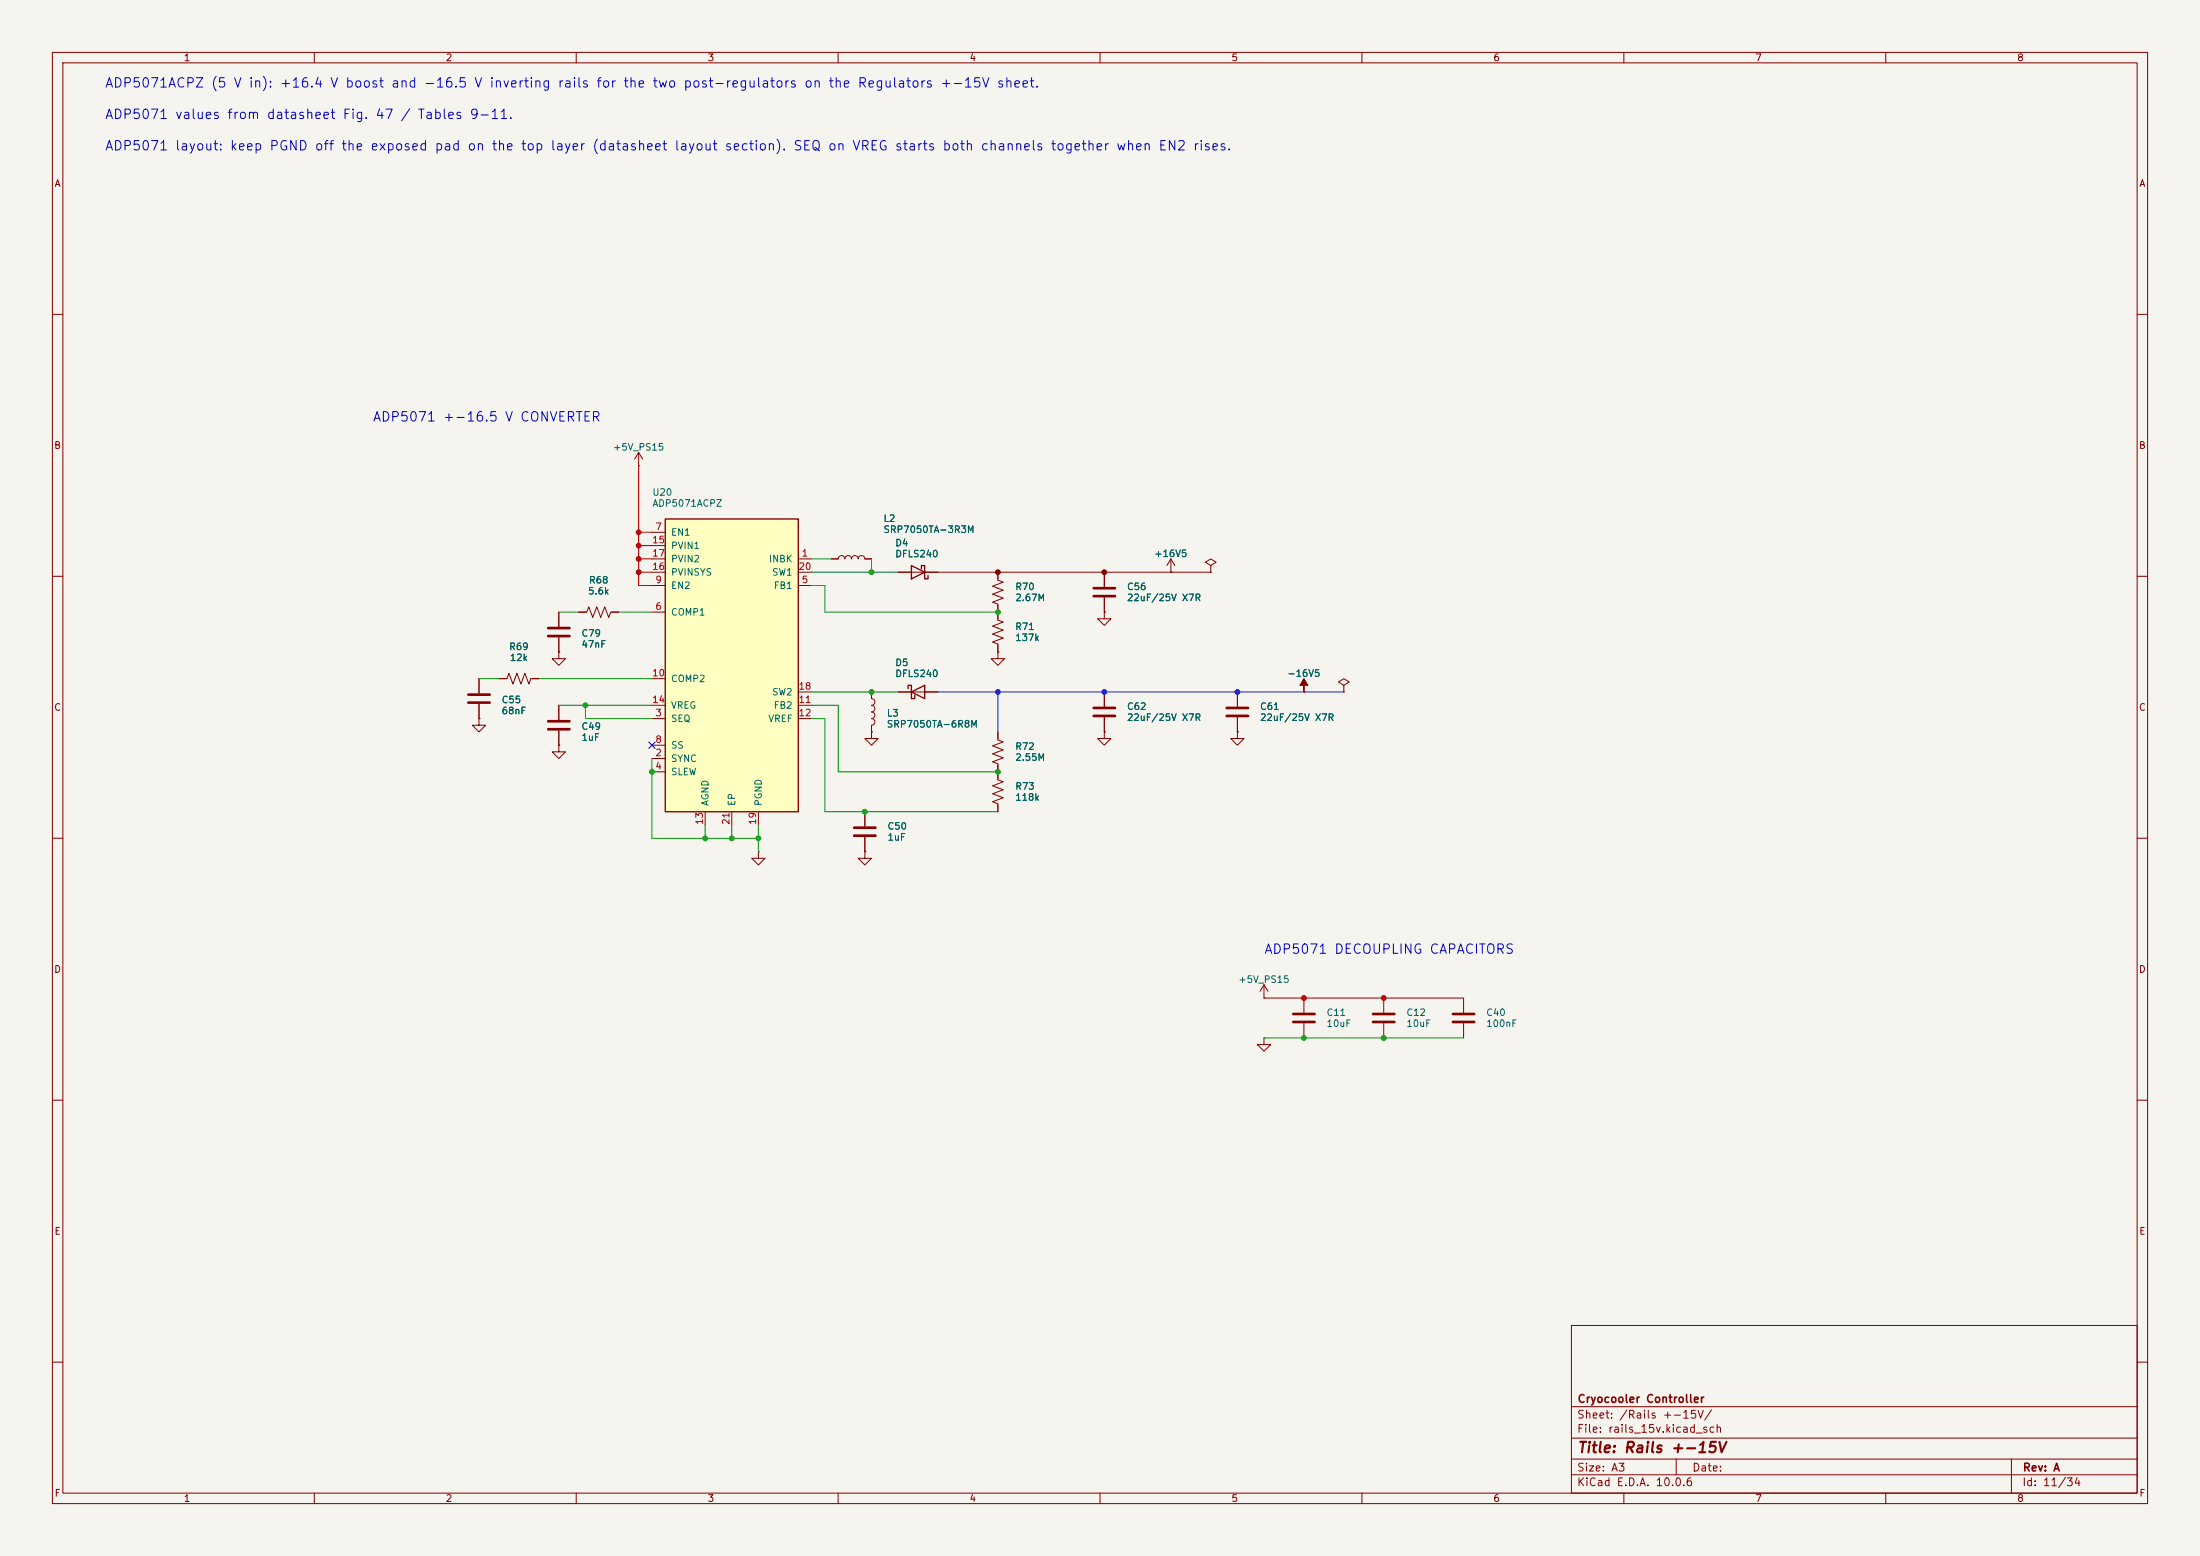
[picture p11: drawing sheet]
<svg xmlns="http://www.w3.org/2000/svg" width="420mm" height="297mm" viewBox="0 0 420 297" stroke-linecap="round" stroke-linejoin="round" font-family="sans-serif">
<path d="M0 0h420v297h-420z" fill="#f5f4ef" stroke="#f5f4ef" stroke-width=".19"/>
<g fill="none" stroke="#840000" stroke-width=".19">
<path d="M10 10h400v277h-400zM12 12h396v273h-396zM60 10v2M110 10v2M160 10v2M210 10v2M260 10v2M310 10v2M360 10v2M10 60h2M408 60h2M121.9 88.9h.1"/>
<path d="M121.9 86.4l-.7 1.2M121.9 86.4l.8 1.2M121.9 86.4v2.5M10 110h2M106.7 116.8v2.8M110.5 116.8h1.5l.4-1 .8 2.1 .7-2.1 .8 2.1 .7-2.1 .8 2.1 .4-1.1h1.5M158.7 106.7h1.3a.64 .64 0 0 1 .7-.7 .64 .64 0 0 1 .6 .7 .64 .64 0 0 1 .6-.7 .64 .64 0 0 1 .7 .7 .64 .64 0 0 1 .6-.7 .64 .64 0 0 1 .6 .7 .64 .64 0 0 1 .7-.7 .64 .64 0 0 1 .6 .7h1.3M171.4 109.2h7.7M190.5 109.2v1.5l1 .4-2 .8 2 .7-2 .8 2 .8-2 .7 1 .4v3.1l1 .3-2 .8 2 .8-2 .7 2 .8-2 .8 1 .3v1.6M223.5 109.2h.1M223.5 106.7l-.7 1.3M223.5 106.7l.8 1.3"/>
<path d="M223.5 106.7v2.5M231.1 108l1.1-.7-1.1-.6-1 .6 1 .7v1.2M231.1 109.2h.1M408 110h2M91.4 137.2v1.2h1.3l-1.3 1.3-1.2-1.3h1.2M91.4 137.2h.1M91.4 129.5v2.8M91.4 134.4v2.8M95.2 129.5h1.6l.4-1 .7 2.1 .8-2.1 .7 2.1 .8-2.1 .8 2.1 .3-1.1h1.6M106.7 124.5v1.2h1.2l-1.2 1.3-1.3-1.3h1.3M106.7 124.5h.1M106.7 121.7v2.8"/>
<path d="M106.7 134.6v2.8M106.7 139.4v2.8M166.4 132.1v1.3a.64 .64 0 0 1 .6 .6 .64 .64 0 0 1-.6 .6 .64 .64 0 0 1 .6 .7 .64 .64 0 0 1-.6 .6M166.4 135.9a.64 .64 0 0 1 .6 .6 .64 .64 0 0 1-.6 .7 .64 .64 0 0 1 .6 .6 .64 .64 0 0 1-.6 .6v1.3M166.4 139.7v1.3h1.2l-1.2 1.2-1.3-1.2h1.3M166.4 139.7h.1M171.4 132.1h7.7M190.5 124.5v1.2h1.3l-1.3 1.3-1.3-1.3h1.3M190.5 124.5h.1M190.5 139.7v1.5l1 .4-2 .8 2 .7-2 .8 2 .8-2 .7 1 .4v3l1 .4-2 .8 2 .7-2 .8 2 .8-2 .7 1 .4v1.5M10 160h2M106.7 142.2v1.3h1.2l-1.2 1.3-1.3-1.3h1.3"/>
<path d="M106.7 142.2h.1M165.1 154.9v2.8M165.1 159.8v2.8M408 160h2M10 210h2M408 210h2M300 253h108v32h-108zM10 260h2M300 278.5h108M300 274.5h108M300 268.5h108M320 278.5v3"/>
<path d="M384 278.5v6.5M408 260h2M60 285v2M110 285v2M160 285v2M210 285v2M260 285v2M300 281.5h108M310 285v2M360 285v2"/>
</g>
<path d="M104.6 119.9h4.1M89.4 132.6h4.1M89.4 134.1h4.1M104.6 121.4h4.1M104.6 137.7h4.1M104.6 139.2h4.1M163.1 158h4M163.1 159.5h4" fill="none" stroke="#840000" stroke-width=".51"/>
<path d="M174 108l2.5 1.2-2.5 1.3zM175.9 108.6v-.6h.6v2.5h.7v-.6M173.4 131.4v-.6h.6v2.6h.6v-.7M174 132.1l2.5-1.3v2.6z" fill="none" stroke="#840000" stroke-width=".25"/>
<path d="M127 99.1h25.4v55.8h-25.4z" fill="#ffffc2"/>
<path d="M127 99.1h25.4v55.8h-25.4z" fill="none" stroke="#840000" stroke-width=".25"/>
<g fill="none" stroke="#840000" stroke-width=".19">
<path d="M106.7 116.8v2.8M110.5 116.8h1.3M116.8 116.8h1.3M124.5 106.7h2.5M124.5 111.8h2.5M124.5 116.8h2.5M124.5 101.6h2.5M124.5 104.1h2.5M124.5 109.2h2.5M152.4 106.7h2.5M152.4 111.8h2.5M152.4 109.2h2.5"/>
<path d="M158.7 106.7h1.3M165.1 106.7h1.3M171.4 109.2h2.6M176.5 109.2h2.6M190.5 109.2v1.3M190.5 115.6v2.5M210.8 116.8v1.3h1.3l-1.3 1.3-1.3-1.3h1.3M210.8 116.8h.1M210.8 109.2v2.8M210.8 114v2.8M223.5 109.2h.1M91.4 137.2h.1"/>
<path d="M91.4 129.5v2.8M91.4 134.4v2.8M95.2 129.5h1.3M101.6 129.5h1.3M106.7 124.5h.1M106.7 121.7v2.8M106.7 134.6v2.8M106.7 139.4v2.8M124.5 137.2h2.5M124.5 129.5h2.5M124.5 134.6h2.5M152.4 137.2h2.5"/>
<path d="M152.4 134.6h2.5M152.4 132.1h2.5M166.4 139.7h.1M166.4 132.1v1.3M166.4 138.4v1.3M171.4 132.1h2.6M176.5 132.1h2.6M190.5 124.5h.1M190.5 123.2v1.3M190.5 139.7v1.3M210.8 139.7v1.3h1.3l-1.3 1.2-1.3-1.2h1.3M210.8 139.7h.1"/>
<path d="M210.8 132.1v2.8M210.8 136.9v2.8M236.2 139.7v1.3h1.3l-1.3 1.2-1.3-1.2h1.3M236.2 139.7h.1M236.2 132.1v2.8M236.2 136.9v2.8M248.9 132.1h.1M256.5 130.8l1.1-.6-1.1-.7-1 .7 1 .6v1.3M256.5 132.1h.1M106.7 142.2h.1M124.5 144.8h2.5M124.5 147.3h2.5"/>
<path d="M124.5 142.2h2.5M134.6 154.9v2.6M139.7 154.9v2.6M144.8 154.9v2.6M165.1 154.9v2.8M165.1 159.8v2.8M190.5 146.1v2.5M190.5 153.7v1.2M144.8 162.6v1.2h1.2l-1.2 1.3-1.3-1.3h1.3M144.8 162.6h.1M165.1 162.6v1.2h1.3l-1.3 1.3-1.3-1.3h1.3M165.1 162.6h.1"/>
<path d="M241.3 198.1v1.3h1.3l-1.3 1.3-1.3-1.3h1.3M241.3 198.1h.1M241.3 190.5h.1M241.3 188l-.8 1.2M241.3 188l.8 1.2M241.3 188v2.5M248.9 190.5v2.8M248.9 195.3v2.8M264.2 190.5v2.8M264.2 195.3v2.8M279.4 190.5v2.8M279.4 195.3v2.8"/>
</g>
<path d="M208.8 112.3h4.1M208.8 113.8h4.1M208.8 135.1h4.1M208.8 136.7h4.1M234.2 135.1h4.1M234.2 136.7h4.1M246.9 193.5h4.1M246.9 195.1h4.1M262.1 193.5h4.1M262.1 195.1h4.1M277.4 193.5h4M277.4 195.1h4" fill="none" stroke="#840000" stroke-width=".51"/>
<path d="M248.9 129.5l.8 1.3h-.8v1.3v-1.3h-.7z" fill="#840000" stroke="#840000" stroke-width=".19"/>
<g fill="none" stroke="#009600" stroke-width=".19">
<path d="M106.7 116.8h3.8M118.1 116.8h6.4M154.9 111.8h2.6v5h33M154.9 109.2h16.5M154.9 106.7h3.8M166.4 106.7v2.5M91.4 129.5h3.8M102.9 129.5h21.6M106.7 134.6h17.8M111.8 134.6v2.6h12.7M154.9 132.1h16.5M154.9 137.2h2.6v17.7h33"/>
<path d="M154.9 134.6h5.1v12.7h30.5M124.5 144.8v15.2h20.3M134.6 157.5v2.5M139.7 157.5v2.5M144.8 157.5v5.1M241.3 198.1h38.1"/>
</g>
<path d="M179.1 109.2h52" fill="none" stroke="#820000" stroke-width=".19"/>
<path d="M179.1 132.1h77.4M190.5 132.1v7.6" fill="none" stroke="#003cc8" stroke-width=".19"/>
<path d="M121.9 88.9v22.9h2.6M121.9 106.7h2.6M121.9 101.6h2.6M121.9 104.1h2.6M121.9 109.2h2.6M241.3 190.5h38.1" fill="none" stroke="#c80000" stroke-width=".19"/>
<path d="M123.9 141.6l1.2 1.2M125.1 141.6l-1.2 1.2" fill="none" stroke="#000084" stroke-width=".19"/>
<g fill="#009600" stroke="#009600" stroke-width=".19">
<circle cx="166.4" cy="109.2" r=".46"/>
<circle cx="190.5" cy="147.3" r=".46"/>
<circle cx="190.5" cy="116.8" r=".46"/>
<circle cx="166.4" cy="132.1" r=".46"/>
<circle cx="264.2" cy="198.1" r=".46"/>
<circle cx="248.9" cy="198.1" r=".46"/>
<circle cx="165.1" cy="154.9" r=".46"/>
<circle cx="144.8" cy="160" r=".46"/>
<circle cx="139.7" cy="160" r=".46"/>
<circle cx="134.6" cy="160" r=".46"/>
<circle cx="124.5" cy="147.3" r=".46"/>
<circle cx="111.8" cy="134.6" r=".46"/>
</g>
<g fill="#c80000" stroke="#c80000" stroke-width=".19">
<circle cx="121.9" cy="109.2" r=".46"/>
<circle cx="121.9" cy="106.7" r=".46"/>
<circle cx="121.9" cy="104.1" r=".46"/>
<circle cx="121.9" cy="101.6" r=".46"/>
<circle cx="264.2" cy="190.5" r=".46"/>
<circle cx="248.9" cy="190.5" r=".46"/>
</g>
<g fill="#003cc8" stroke="#003cc8" stroke-width=".19">
<circle cx="190.5" cy="132.1" r=".46"/>
<circle cx="236.2" cy="132.1" r=".46"/>
<circle cx="210.8" cy="132.1" r=".46"/>
</g>
<g fill="#820000" stroke="#820000" stroke-width=".19">
<circle cx="210.8" cy="109.2" r=".46"/>
<circle cx="190.5" cy="109.2" r=".46"/>
</g>
<text font-size="2" fill="#840000" x="301" y="277.8">Title: Rails +-15V</text>
<g font-size="1.8" fill="#0000c2">
<text x="19.9" y="17.2">ADP5071ACPZ (5 V in): +16.4 V boost and -16.5 V inverting rails for the two post-regulators on the Regulators +-15V sheet.</text>
<text x="19.9" y="23.2">ADP5071 values from datasheet Fig. 47 / Tables 9-11.</text>
<text x="19.9" y="29.2">ADP5071 layout: keep PGND off the exposed pad on the top layer (datasheet layout section). SEQ on VREG starts both channels together when EN2 rises.</text>
<text x="71" y="80.9">ADP5071 +-16.5 V CONVERTER</text>
<text x="241.2" y="182.5">ADP5071 DECOUPLING CAPACITORS</text>
</g>
<g font-size="1.5" fill="#840000">
<text x="301" y="268.1">Cryocooler Controller</text>
<text x="300.9" y="273.8">File: rails_15v.kicad_sch</text>
<text x="300.9" y="271.1">Sheet: /Rails +-15V/</text>
<text x="300.9" y="281.2">Size: A3</text>
<text x="322.9" y="281.2">Date:</text>
<text x="386" y="281.2">Rev: A</text>
<text x="300.9" y="284">KiCad E.D.A. 10.0.6</text>
<text x="385.9" y="284">Id: 11/34</text>
</g>
<g font-size="1.3" fill="#840000">
<text x="35" y="12">1</text>
<text x="85" y="12">2</text>
<text x="135" y="12">3</text>
<text x="185" y="12">4</text>
<text x="235" y="12">5</text>
<text x="285" y="12">6</text>
<text x="335" y="12">7</text>
<text x="385" y="12">8</text>
<text x="10.3" y="36">A</text>
<text x="408.3" y="36">A</text>
<text x="10.2" y="86">B</text>
<text x="408.2" y="86">B</text>
<text x="10.2" y="136">C</text>
<text x="408.2" y="136">C</text>
<text x="10.2" y="186">D</text>
<text x="408.2" y="186">D</text>
<text x="10.3" y="236">E</text>
<text x="408.3" y="236">E</text>
<text x="10.3" y="286">F</text>
<text x="35" y="287">1</text>
<text x="85" y="287">2</text>
<text x="135" y="287">3</text>
<text x="185" y="287">4</text>
<text x="235" y="287">5</text>
<text x="285" y="287">6</text>
<text x="335" y="287">7</text>
<text x="385" y="287">8</text>
<text x="408.3" y="286">F</text>
</g>
<g font-size="1.3" fill="#006464">
<text x="116.9" y="86.3">+5V_PS15</text>
<text x="124.4" y="94.9">U20</text>
<text x="124.4" y="97">ADP5071ACPZ</text>
<text x="168.6" y="99.9">L2</text>
<text x="128" y="102.6">EN1</text>
<text x="128" y="105.1">PVIN1</text>
<text x="128" y="107.6">PVIN2</text>
<text x="146.7" y="107.6">INBK</text>
<text x="168.6" y="102">SRP7050TA-3R3M</text>
<text x="170.8" y="104.6">D4</text>
<text x="170.8" y="106.7">DFLS240</text>
<text x="220.2" y="106.6">+16V5</text>
<text x="112.1" y="113.8">5.6k</text>
<text x="112.3" y="111.7">R68</text>
<text x="128" y="112.7">EN2</text>
<text x="128" y="110.2">PVINSYS</text>
<text x="147.3" y="110.2">SW1</text>
<text x="147.6" y="112.7">FB1</text>
<text x="193.7" y="112.9">R70</text>
<text x="215" y="112.9">C56</text>
<text x="128" y="117.8">COMP1</text>
<text x="193.7" y="115">2.67M</text>
<text x="215" y="115">22uF/25V X7R</text>
<text x="97.1" y="124.4">R69</text>
<text x="110.9" y="121.8">C79</text>
<text x="110.9" y="123.9">47nF</text>
<text x="193.7" y="120.6">R71</text>
<text x="193.7" y="122.7">137k</text>
<text x="97.2" y="126.5">12k</text>
<text x="128" y="130.5">COMP2</text>
<text x="170.8" y="127.4">D5</text>
<text x="170.8" y="129.5">DFLS240</text>
<text x="245.6" y="129.5">-16V5</text>
<text x="95.7" y="134.5">C55</text>
<text x="95.7" y="136.6">68nF</text>
<text x="128" y="135.6">VREG</text>
<text x="147.3" y="133">SW2</text>
<text x="147.6" y="135.6">FB2</text>
<text x="169.2" y="137.1">L3</text>
<text x="215" y="135.8">C62</text>
<text x="215" y="137.9">22uF/25V X7R</text>
<text x="240.4" y="135.8">C61</text>
<text x="240.4" y="137.9">22uF/25V X7R</text>
<text x="110.9" y="139.6">C49</text>
<text x="110.9" y="141.7">1uF</text>
<text x="128" y="138.1">SEQ</text>
<text x="128" y="143.2">SS</text>
<text x="146.6" y="138.1">VREF</text>
<text x="169.2" y="139.2">SRP7050TA-6R8M</text>
<text x="193.7" y="143.4">R72</text>
<text x="128" y="145.7">SYNC</text>
<text x="128" y="148.3">SLEW</text>
<text x="193.7" y="145.5">2.55M</text>
<text x="135.6" y="154" transform="rotate(-90 135.6 154)">AGND</text>
<text x="140.7" y="154" transform="rotate(-90 140.7 154)">EP</text>
<text x="145.7" y="154" transform="rotate(-90 145.7 154)">PGND</text>
<text x="193.7" y="151">R73</text>
<text x="193.7" y="153.1">118k</text>
<text x="169.3" y="158.7">C50</text>
<text x="169.3" y="160.8">1uF</text>
<text x="236.3" y="187.9">+5V_PS15</text>
<text x="253.1" y="194.2">C11</text>
<text x="253.1" y="196.3">10uF</text>
<text x="268.4" y="194.2">C12</text>
<text x="268.4" y="196.3">10uF</text>
<text x="283.6" y="194.2">C40</text>
<text x="283.6" y="196.3">100nF</text>
</g>
<g font-size="1.3" fill="#a90000">
<text x="125" y="101.5">7</text>
<text x="124.4" y="104">15</text>
<text x="124.4" y="106.5">17</text>
<text x="152.9" y="106.5">1</text>
<text x="124.4" y="109.1">16</text>
<text x="125" y="111.6">9</text>
<text x="152.3" y="109.1">20</text>
<text x="152.9" y="111.6">5</text>
<text x="125" y="116.7">6</text>
<text x="124.4" y="129.4">10</text>
<text x="152.3" y="131.9">18</text>
<text x="124.4" y="134.5">14</text>
<text x="125" y="137">3</text>
<text x="152.3" y="134.5">11</text>
<text x="152.3" y="137">12</text>
<text x="125" y="142.1">8</text>
<text x="125" y="144.6">2</text>
<text x="125" y="147.2">4</text>
<text x="134.5" y="157.5" transform="rotate(-90 134.5 157.5)">13</text>
<text x="139.6" y="157.5" transform="rotate(-90 139.6 157.5)">21</text>
<text x="144.6" y="157.5" transform="rotate(-90 144.6 157.5)">19</text>
</g>
</svg>
